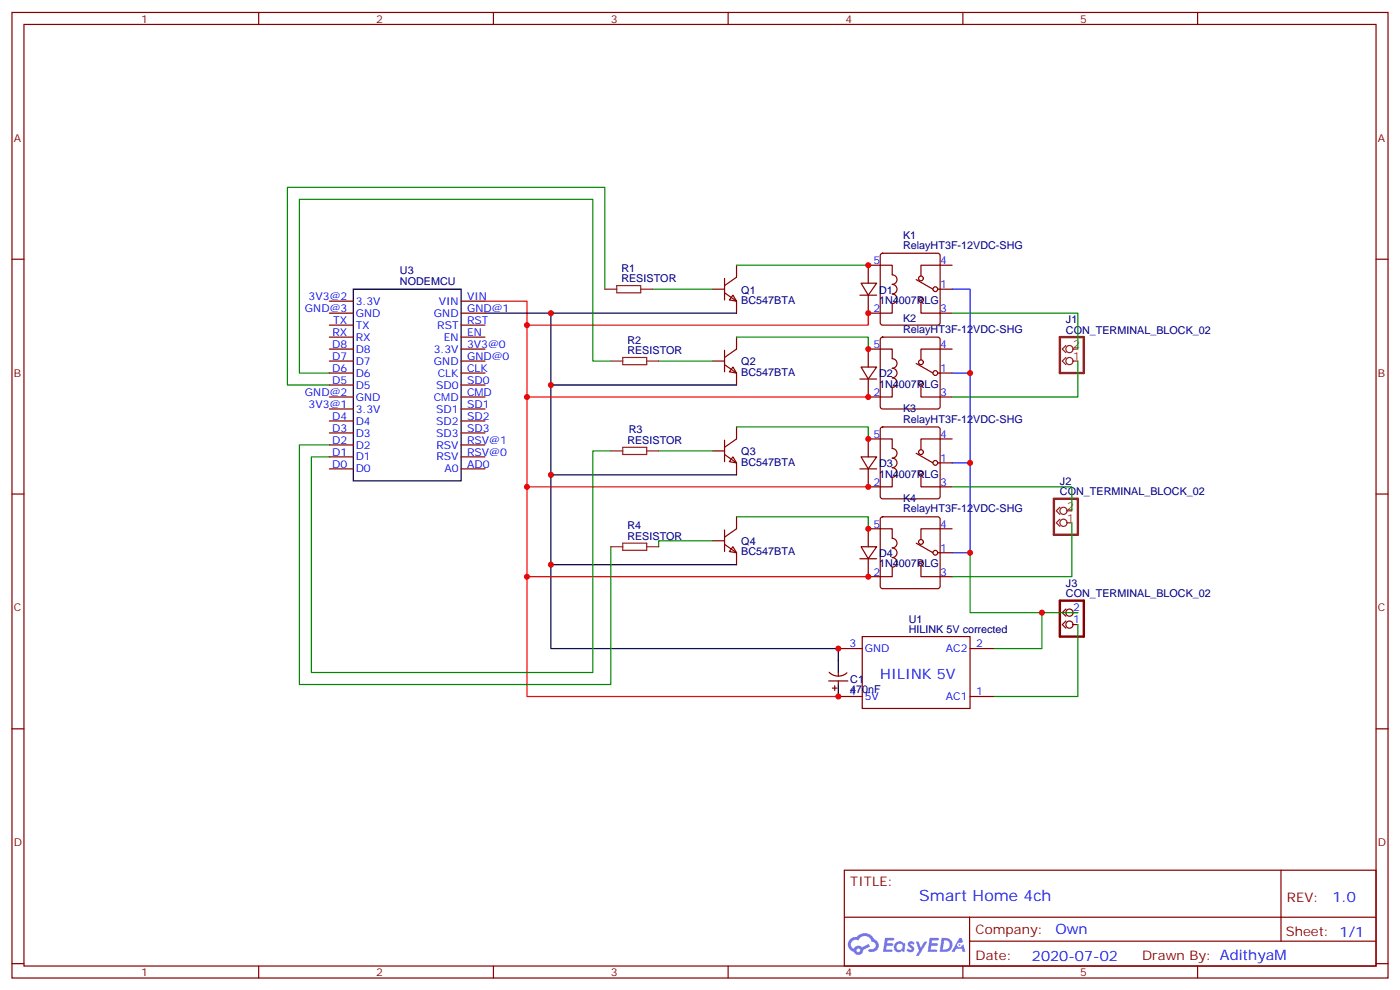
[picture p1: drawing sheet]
# EasyEDA schematic PCB_Schematic_Smart Home.json
TITLE: Smart Home 4ch; REV: 1.0; Date: 2020-07-02; Sheet: 1/1; Drawn By: AdithyaM; Company: Own

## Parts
C1  470nF  [CAP-D4.0MZ]
D1  1N4007RLG  [DO-41_BD2.4-L4.7-P8.70-D0.9-RD]
D2  1N4007RLG  [DO-41_BD2.4-L4.7-P8.70-D0.9-RD]
D3  1N4007RLG  [DO-41_BD2.4-L4.7-P8.70-D0.9-RD]
D4  1N4007RLG  [DO-41_BD2.4-L4.7-P8.70-D0.9-RD]
J1  CON_TERMINAL_BLOCK_02  [TERMINAL_BLOCK_2P_5]
J2  CON_TERMINAL_BLOCK_02  [TERMINAL_BLOCK_2P_5]
J3  CON_TERMINAL_BLOCK_02  [TERMINAL_BLOCK_2P_5]
K1  RelayHT3F-12VDC-SHG  [RELAY-TH_HT3F-DCXX-X/X]
K2  RelayHT3F-12VDC-SHG  [RELAY-TH_HT3F-DCXX-X/X]
K3  RelayHT3F-12VDC-SHG  [RELAY-TH_HT3F-DCXX-X/X]
K4  RelayHT3F-12VDC-SHG  [RELAY-TH_HT3F-DCXX-X/X]
Q1  BC547BTA  [TO-92-3_L4.8-W3.7-P2.54-L]
Q2  BC547BTA  [TO-92-3_L4.8-W3.7-P2.54-L]
Q3  BC547BTA  [TO-92-3_L4.8-W3.7-P2.54-L]
Q4  BC547BTA  [TO-92-3_L4.8-W3.7-P2.54-L]
R1  RESISTOR  [RTH025W]
R2  RESISTOR  [RTH025W]
R3  RESISTOR  [RTH025W]
R4  RESISTOR  [RTH025W]
U1  HILINK 5V corrected  [FP_HILINK_5V_1A]
U3  NODEMCU  [ESP12E_DEVKIT]

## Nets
Net-(C1-1): C1.1 D1.1(C) D2.1(C) D3.1(C) D4.1(C) K1.2 K2.2 K3.2 K4.2 U1.4(5V) U3.VIN
Net-(C1-2): C1.2 Q1.3(E) Q2.3(E) Q3.3(E) Q4.3(E) U1.3(GND) U3.GND@1(GND)
Net-(D1-2): D1.2(A) K1.5 Q1.1(C)
Net-(D2-2): D2.2(A) K2.5 Q2.1(C)
Net-(D3-2): D3.2(A) K3.5 Q3.1(C)
Net-(D4-2): D4.2(A) K4.5 Q4.1(C)
Net-(J1-1): J1.1 K2.3
Net-(J1-2): J1.2 K1.3
Net-(J2-1): J2.1 K4.3
Net-(J2-2): J2.2 K3.3
Net-(J3-1): J3.1 U1.1(AC1)
Net-(J3-2): J3.2 K1.1 K2.1 K3.1 K4.1 U1.2(AC2)
Net-(Q1-2): Q1.2(B) R1.2
Net-(Q2-2): Q2.2(B) R2.2
Net-(Q3-2): Q3.2(B) R3.2
Net-(Q4-2): Q4.2(B) R4.2
Net-(R1-1): R1.1 U3.D5
Net-(R2-1): R2.1 U3.D6
Net-(R3-1): R3.1 U3.D1
Net-(R4-1): R4.1 U3.D2

Not connected (* = marked no-connect by the designer): K1 4; K2 4; K3 4; K4 4; U3 3V3@0(3.3V) 3V3@1(3.3V) 3V3@2(3.3V) AD0(A0) CLK CMD D0 D3 D4 D7 D8 EN GND@0(GND) GND@2(GND) GND@3(GND) RST RSV@0(RSV) RSV@1(RSV) RX SD0 SD1 SD2 SD3 TX

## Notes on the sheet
- R3
